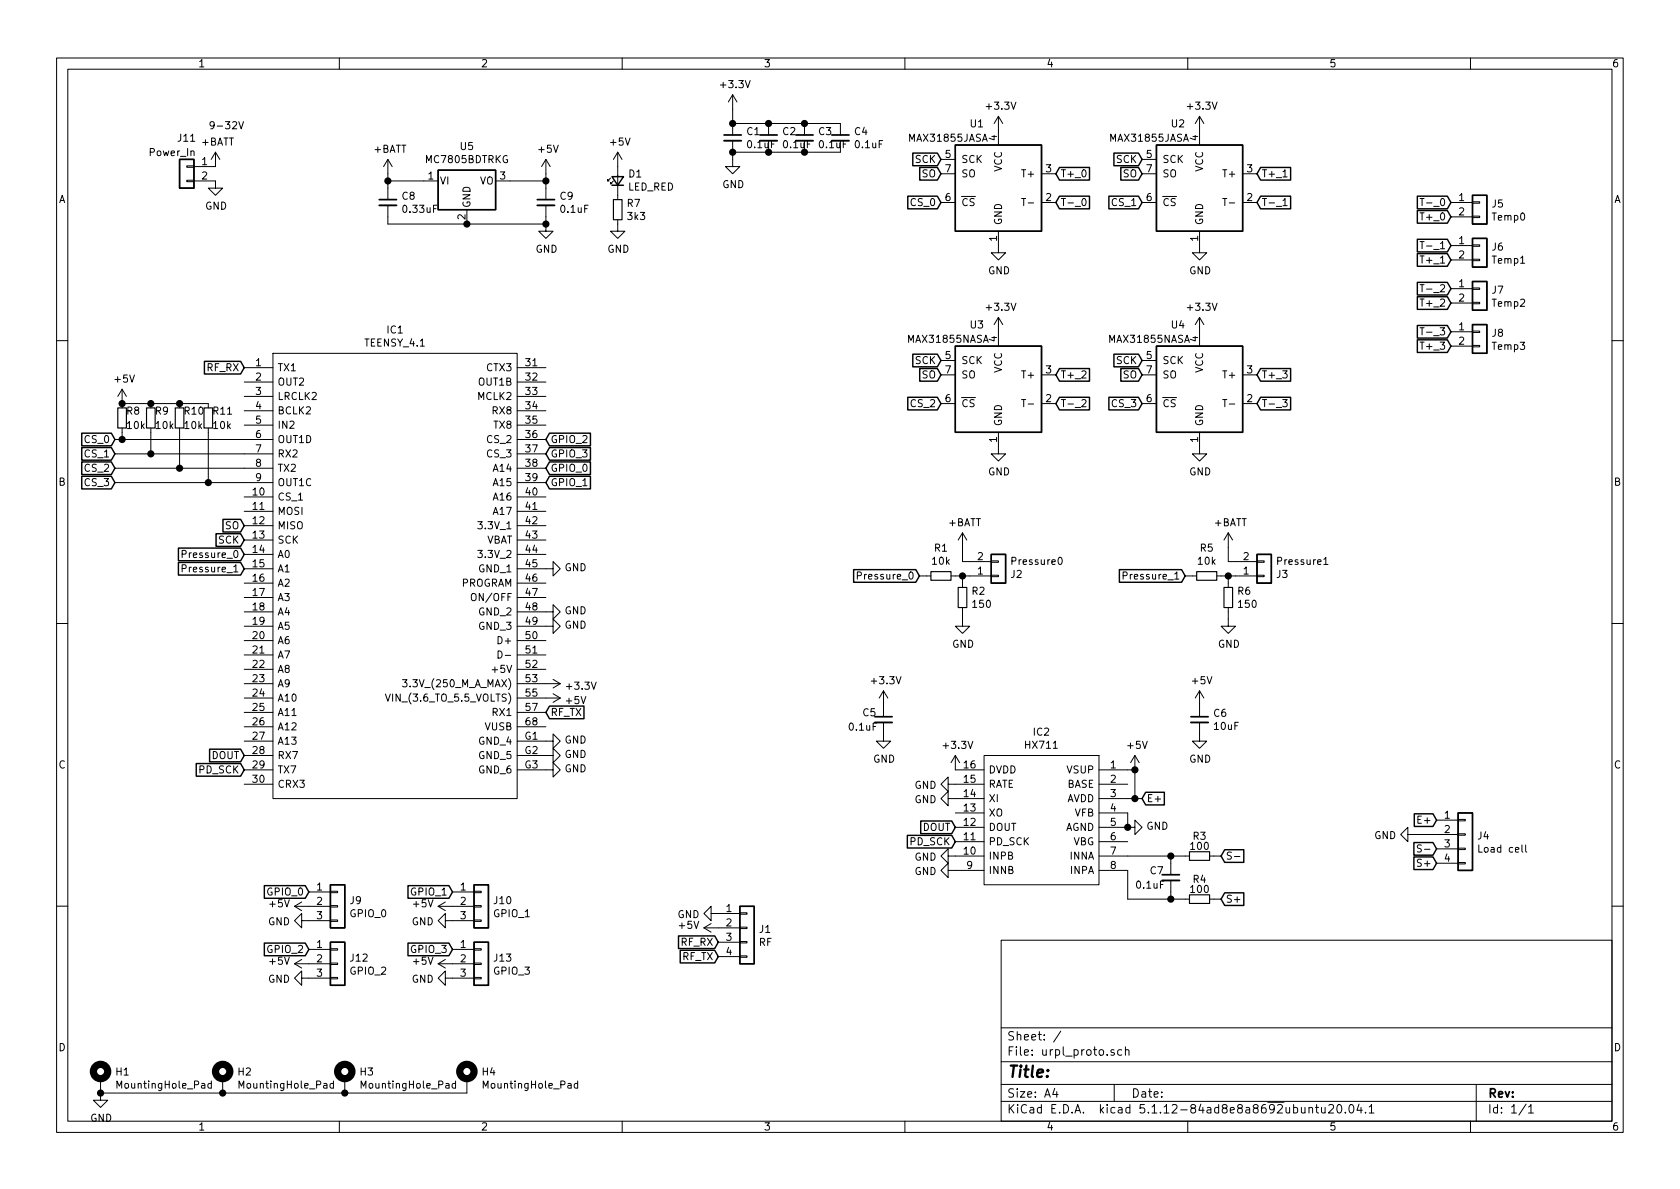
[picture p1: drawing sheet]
EESchema Schematic File Version 4
EELAYER 30 0
EELAYER END
$Descr A4 11693 8268
encoding utf-8
Sheet 1 1
Title ""
Date ""
Rev ""
Comp ""
Comment1 ""
Comment2 ""
Comment3 ""
Comment4 ""
$EndDescr
$Comp
L Sensor_Temperature:MAX31855JASA U1
U 1 1
P 6950 1300
F 0 "U1" H 7100 1750 50  0000 C CNN
F 1 "MAX31855JASA" H 7300 1650 50  0000 C CNN
F 2 "Package_SO:SOIC-8_3.9x4.9mm_P1.27mm" H 7950 950 50  0001 C CIN
F 3 "http://datasheets.maximintegrated.com/en/ds/MAX31855.pdf" H 6950 1300 50  0001 C CNN
	1    6950 1300
	-1   0    0    -1  
$EndComp
$Comp
L TEENSY_4.1:TEENSY_4.1 IC1
U 1 1
P 1700 2550
F 0 "IC1" H 2750 2815 50  0000 C CNN
F 1 "TEENSY_4.1" H 2750 2724 50  0000 C CNN
F 2 "teensy4_1:TEENSY41" H 3650 2650 50  0001 L CNN
F 3 "https://www.pjrc.com/store/teensy41.html" H 3650 2550 50  0001 L CNN
F 4 "Teensy 4.1 Development Board" H 3650 2450 50  0001 L CNN "Description"
F 5 "4.07" H 3650 2350 50  0001 L CNN "Height"
F 6 "PJRC" H 3650 2250 50  0001 L CNN "Manufacturer_Name"
F 7 "TEENSY 4.1" H 3650 2150 50  0001 L CNN "Manufacturer_Part_Number"
F 8 "" H 3650 2050 50  0001 L CNN "Mouser Part Number"
F 9 "" H 3650 1950 50  0001 L CNN "Mouser Price/Stock"
F 10 "" H 3650 1850 50  0001 L CNN "Arrow Part Number"
F 11 "" H 3650 1750 50  0001 L CNN "Arrow Price/Stock"
	1    1700 2550
	1    0    0    -1  
$EndComp
$Comp
L HX711:HX711 IC2
U 1 1
P 7850 5350
F 0 "IC2" H 8450 5615 50  0000 C CNN
F 1 "HX711" H 8450 5524 50  0000 C CNN
F 2 "Package_SO:SOP-16_3.9x9.9mm_P1.27mm" H 8900 5450 50  0001 L CNN
F 3 "https://cdn.sparkfun.com/datasheets/Sensors/ForceFlex/hx711_english.pdf" H 8900 5350 50  0001 L CNN
F 4 "24-Bit Analog-to-Digital Converter (ADC) for Weigh Scale" H 8900 5250 50  0001 L CNN "Description"
F 5 "1.6" H 8900 5150 50  0001 L CNN "Height"
F 6 "AVIA Semiconductor" H 8900 5050 50  0001 L CNN "Manufacturer_Name"
F 7 "HX711" H 8900 4950 50  0001 L CNN "Manufacturer_Part_Number"
F 8 "" H 8900 4850 50  0001 L CNN "Mouser Part Number"
F 9 "" H 8900 4750 50  0001 L CNN "Mouser Price/Stock"
F 10 "" H 8900 4650 50  0001 L CNN "Arrow Part Number"
F 11 "" H 8900 4550 50  0001 L CNN "Arrow Price/Stock"
	1    7850 5350
	-1   0    0    -1  
$EndComp
$Comp
L Sensor_Temperature:MAX31855NASA U3
U 1 1
P 6950 2700
F 0 "U3" H 7100 3150 50  0000 C CNN
F 1 "MAX31855NASA" H 7300 3050 50  0000 C CNN
F 2 "Package_SO:SOIC-8_3.9x4.9mm_P1.27mm" H 7950 2350 50  0001 C CIN
F 3 "http://datasheets.maximintegrated.com/en/ds/MAX31855.pdf" H 6950 2700 50  0001 C CNN
	1    6950 2700
	-1   0    0    -1  
$EndComp
$Comp
L Connector_Generic:Conn_01x04 J1
U 1 1
P 5200 6450
F 0 "J1" H 5280 6442 50  0000 L CNN
F 1 "RF" H 5280 6351 50  0000 L CNN
F 2 "Connector_PinHeader_2.54mm:PinHeader_1x04_P2.54mm_Vertical" H 5200 6450 50  0001 C CNN
F 3 "~" H 5200 6450 50  0001 C CNN
	1    5200 6450
	1    0    0    -1  
$EndComp
$Comp
L Connector_Generic:Conn_01x02 J5
U 1 1
P 10300 1400
F 0 "J5" H 10380 1392 50  0000 L CNN
F 1 "Temp0" H 10380 1301 50  0000 L CNN
F 2 "Connector_Phoenix_MC:PhoenixContact_MC_1,5_2-G-3.5_1x02_P3.50mm_Horizontal" H 10300 1400 50  0001 C CNN
F 3 "~" H 10300 1400 50  0001 C CNN
	1    10300 1400
	1    0    0    -1  
$EndComp
$Comp
L Connector_Generic:Conn_01x02 J6
U 1 1
P 10300 1700
F 0 "J6" H 10380 1692 50  0000 L CNN
F 1 "Temp1" H 10380 1601 50  0000 L CNN
F 2 "Connector_Phoenix_MC:PhoenixContact_MC_1,5_2-G-3.5_1x02_P3.50mm_Horizontal" H 10300 1700 50  0001 C CNN
F 3 "~" H 10300 1700 50  0001 C CNN
	1    10300 1700
	1    0    0    -1  
$EndComp
$Comp
L Connector_Generic:Conn_01x02 J7
U 1 1
P 10300 2000
F 0 "J7" H 10380 1992 50  0000 L CNN
F 1 "Temp2" H 10380 1901 50  0000 L CNN
F 2 "Connector_Phoenix_MC:PhoenixContact_MC_1,5_2-G-3.5_1x02_P3.50mm_Horizontal" H 10300 2000 50  0001 C CNN
F 3 "~" H 10300 2000 50  0001 C CNN
	1    10300 2000
	1    0    0    -1  
$EndComp
$Comp
L Connector_Generic:Conn_01x02 J8
U 1 1
P 10300 2300
F 0 "J8" H 10380 2292 50  0000 L CNN
F 1 "Temp3" H 10380 2201 50  0000 L CNN
F 2 "Connector_Phoenix_MC:PhoenixContact_MC_1,5_2-G-3.5_1x02_P3.50mm_Horizontal" H 10300 2300 50  0001 C CNN
F 3 "~" H 10300 2300 50  0001 C CNN
	1    10300 2300
	1    0    0    -1  
$EndComp
$Comp
L Connector_Generic:Conn_01x04 J4
U 1 1
P 10200 5800
F 0 "J4" H 10280 5792 50  0000 L CNN
F 1 "Load cell" H 10280 5701 50  0000 L CNN
F 2 "Connector_Phoenix_MC:PhoenixContact_MC_1,5_4-G-3.5_1x04_P3.50mm_Horizontal" H 10200 5800 50  0001 C CNN
F 3 "~" H 10200 5800 50  0001 C CNN
	1    10200 5800
	1    0    0    -1  
$EndComp
$Comp
L Connector_Generic:Conn_01x02 J2
U 1 1
P 6950 4000
F 0 "J2" H 7030 3992 50  0000 L CNN
F 1 "Pressure0" H 7030 3901 50  0000 L CNN
F 2 "Connector_Phoenix_MC:PhoenixContact_MC_1,5_2-G-3.5_1x02_P3.50mm_Horizontal" H 6950 4000 50  0001 C CNN
F 3 "~" H 6950 4000 50  0001 C CNN
	1    6950 4000
	1    0    0    1   
$EndComp
$Comp
L Connector_Generic:Conn_01x02 J3
U 1 1
P 8800 4000
F 0 "J3" H 8880 3992 50  0000 L CNN
F 1 "Pressure1" H 8880 3901 50  0000 L CNN
F 2 "Connector_Phoenix_MC:PhoenixContact_MC_1,5_2-G-3.5_1x02_P3.50mm_Horizontal" H 8800 4000 50  0001 C CNN
F 3 "~" H 8800 4000 50  0001 C CNN
	1    8800 4000
	1    0    0    1   
$EndComp
Text GLabel 7350 1200 2    50   Input ~ 0
T+_0
Text GLabel 7350 1400 2    50   Input ~ 0
T-_0
Text GLabel 10100 1500 0    50   Input ~ 0
T+_0
Text GLabel 10100 1400 0    50   Input ~ 0
T-_0
$Comp
L power:GND #PWR0101
U 1 1
P 6950 1700
F 0 "#PWR0101" H 6950 1450 50  0001 C CNN
F 1 "GND" H 6955 1527 50  0000 C CNN
F 2 "" H 6950 1700 50  0001 C CNN
F 3 "" H 6950 1700 50  0001 C CNN
	1    6950 1700
	1    0    0    -1  
$EndComp
$Comp
L power:+3.3V #PWR0102
U 1 1
P 6950 900
F 0 "#PWR0102" H 6950 750 50  0001 C CNN
F 1 "+3.3V" H 6965 1073 50  0000 C CNN
F 2 "" H 6950 900 50  0001 C CNN
F 3 "" H 6950 900 50  0001 C CNN
	1    6950 900 
	1    0    0    -1  
$EndComp
Text GLabel 6550 1100 0    50   Input ~ 0
SCK
Text GLabel 6550 1200 0    50   Input ~ 0
SO
Text GLabel 1700 3750 0    50   Input ~ 0
SCK
Text GLabel 1700 3650 0    50   Input ~ 0
SO
Text GLabel 6550 1400 0    50   Input ~ 0
CS_0
$Comp
L Sensor_Temperature:MAX31855JASA U2
U 1 1
P 8350 1300
F 0 "U2" H 8500 1750 50  0000 C CNN
F 1 "MAX31855JASA" H 8700 1650 50  0000 C CNN
F 2 "Package_SO:SOIC-8_3.9x4.9mm_P1.27mm" H 9350 950 50  0001 C CIN
F 3 "http://datasheets.maximintegrated.com/en/ds/MAX31855.pdf" H 8350 1300 50  0001 C CNN
	1    8350 1300
	-1   0    0    -1  
$EndComp
Text GLabel 8750 1200 2    50   Input ~ 0
T+_1
Text GLabel 8750 1400 2    50   Input ~ 0
T-_1
$Comp
L power:GND #PWR0103
U 1 1
P 8350 1700
F 0 "#PWR0103" H 8350 1450 50  0001 C CNN
F 1 "GND" H 8355 1527 50  0000 C CNN
F 2 "" H 8350 1700 50  0001 C CNN
F 3 "" H 8350 1700 50  0001 C CNN
	1    8350 1700
	1    0    0    -1  
$EndComp
$Comp
L power:GND #PWR0104
U 1 1
P 5100 1100
F 0 "#PWR0104" H 5100 850 50  0001 C CNN
F 1 "GND" H 5105 927 50  0000 C CNN
F 2 "" H 5100 1100 50  0001 C CNN
F 3 "" H 5100 1100 50  0001 C CNN
	1    5100 1100
	1    0    0    -1  
$EndComp
$Comp
L Device:C_Small C3
U 1 1
P 5600 950
F 0 "C3" H 5692 996 50  0000 L CNN
F 1 "0.1uF" H 5692 905 50  0000 L CNN
F 2 "Capacitor_SMD:C_0805_2012Metric" H 5600 950 50  0001 C CNN
F 3 "~" H 5600 950 50  0001 C CNN
F 4 "C49678" H 5600 950 50  0001 C CNN "LCSC"
	1    5600 950 
	1    0    0    -1  
$EndComp
$Comp
L power:+3.3V #PWR0105
U 1 1
P 8350 900
F 0 "#PWR0105" H 8350 750 50  0001 C CNN
F 1 "+3.3V" H 8365 1073 50  0000 C CNN
F 2 "" H 8350 900 50  0001 C CNN
F 3 "" H 8350 900 50  0001 C CNN
	1    8350 900 
	1    0    0    -1  
$EndComp
$Comp
L power:+3.3V #PWR0106
U 1 1
P 5100 750
F 0 "#PWR0106" H 5100 600 50  0001 C CNN
F 1 "+3.3V" H 5115 923 50  0000 C CNN
F 2 "" H 5100 750 50  0001 C CNN
F 3 "" H 5100 750 50  0001 C CNN
	1    5100 750 
	1    0    0    -1  
$EndComp
Text GLabel 7950 1100 0    50   Input ~ 0
SCK
Text GLabel 7950 1200 0    50   Input ~ 0
SO
Text GLabel 7950 1400 0    50   Input ~ 0
CS_1
Text GLabel 10100 1800 0    50   Input ~ 0
T+_1
Text GLabel 10100 1700 0    50   Input ~ 0
T-_1
Text GLabel 7350 2600 2    50   Input ~ 0
T+_2
Text GLabel 7350 2800 2    50   Input ~ 0
T-_2
$Comp
L power:GND #PWR0107
U 1 1
P 6950 3100
F 0 "#PWR0107" H 6950 2850 50  0001 C CNN
F 1 "GND" H 6955 2927 50  0000 C CNN
F 2 "" H 6950 3100 50  0001 C CNN
F 3 "" H 6950 3100 50  0001 C CNN
	1    6950 3100
	1    0    0    -1  
$EndComp
$Comp
L power:+3.3V #PWR0108
U 1 1
P 6950 2300
F 0 "#PWR0108" H 6950 2150 50  0001 C CNN
F 1 "+3.3V" H 6965 2473 50  0000 C CNN
F 2 "" H 6950 2300 50  0001 C CNN
F 3 "" H 6950 2300 50  0001 C CNN
	1    6950 2300
	1    0    0    -1  
$EndComp
Text GLabel 6550 2500 0    50   Input ~ 0
SCK
Text GLabel 6550 2600 0    50   Input ~ 0
SO
Text GLabel 6550 2800 0    50   Input ~ 0
CS_2
Text GLabel 10100 2100 0    50   Input ~ 0
T+_2
Text GLabel 10100 2000 0    50   Input ~ 0
T-_2
$Comp
L Sensor_Temperature:MAX31855NASA U4
U 1 1
P 8350 2700
F 0 "U4" H 8500 3150 50  0000 C CNN
F 1 "MAX31855NASA" H 8700 3050 50  0000 C CNN
F 2 "Package_SO:SOIC-8_3.9x4.9mm_P1.27mm" H 9350 2350 50  0001 C CIN
F 3 "http://datasheets.maximintegrated.com/en/ds/MAX31855.pdf" H 8350 2700 50  0001 C CNN
	1    8350 2700
	-1   0    0    -1  
$EndComp
Text GLabel 8750 2600 2    50   Input ~ 0
T+_3
Text GLabel 8750 2800 2    50   Input ~ 0
T-_3
$Comp
L power:GND #PWR0109
U 1 1
P 8350 3100
F 0 "#PWR0109" H 8350 2850 50  0001 C CNN
F 1 "GND" H 8355 2927 50  0000 C CNN
F 2 "" H 8350 3100 50  0001 C CNN
F 3 "" H 8350 3100 50  0001 C CNN
	1    8350 3100
	1    0    0    -1  
$EndComp
$Comp
L power:+3.3V #PWR0110
U 1 1
P 8350 2300
F 0 "#PWR0110" H 8350 2150 50  0001 C CNN
F 1 "+3.3V" H 8365 2473 50  0000 C CNN
F 2 "" H 8350 2300 50  0001 C CNN
F 3 "" H 8350 2300 50  0001 C CNN
	1    8350 2300
	1    0    0    -1  
$EndComp
Text GLabel 7950 2500 0    50   Input ~ 0
SCK
Text GLabel 7950 2600 0    50   Input ~ 0
SO
Text GLabel 7950 2800 0    50   Input ~ 0
CS_3
$Comp
L Device:C_Small C2
U 1 1
P 5350 950
F 0 "C2" H 5442 996 50  0000 L CNN
F 1 "0.1uF" H 5442 905 50  0000 L CNN
F 2 "Capacitor_SMD:C_0805_2012Metric" H 5350 950 50  0001 C CNN
F 3 "~" H 5350 950 50  0001 C CNN
F 4 "C49678" H 5350 950 50  0001 C CNN "LCSC"
	1    5350 950 
	1    0    0    -1  
$EndComp
$Comp
L Device:C_Small C4
U 1 1
P 5850 950
F 0 "C4" H 5942 996 50  0000 L CNN
F 1 "0.1uF" H 5942 905 50  0000 L CNN
F 2 "Capacitor_SMD:C_0805_2012Metric" H 5850 950 50  0001 C CNN
F 3 "~" H 5850 950 50  0001 C CNN
F 4 "C49678" H 5850 950 50  0001 C CNN "LCSC"
	1    5850 950 
	1    0    0    -1  
$EndComp
$Comp
L Device:C_Small C1
U 1 1
P 5100 950
F 0 "C1" H 5192 996 50  0000 L CNN
F 1 "0.1uF" H 5192 905 50  0000 L CNN
F 2 "Capacitor_SMD:C_0805_2012Metric" H 5100 950 50  0001 C CNN
F 3 "~" H 5100 950 50  0001 C CNN
F 4 "C49678" H 5100 950 50  0001 C CNN "LCSC"
	1    5100 950 
	1    0    0    -1  
$EndComp
Wire Wire Line
	5100 850  5350 850 
Wire Wire Line
	5350 850  5600 850 
Connection ~ 5350 850 
Wire Wire Line
	5600 850  5850 850 
Connection ~ 5600 850 
Wire Wire Line
	5850 1050 5600 1050
Wire Wire Line
	5600 1050 5350 1050
Connection ~ 5600 1050
Wire Wire Line
	5350 1050 5100 1050
Connection ~ 5350 1050
Wire Wire Line
	5100 1100 5100 1050
Connection ~ 5100 1050
Wire Wire Line
	5100 850  5100 750 
Connection ~ 5100 850 
Text GLabel 10100 2400 0    50   Input ~ 0
T+_3
Text GLabel 10100 2300 0    50   Input ~ 0
T-_3
Text GLabel 10000 5700 0    50   Input ~ 0
E+
Text GLabel 10000 5900 0    50   Input ~ 0
S-
Text GLabel 10000 6000 0    50   Input ~ 0
S+
$Comp
L power:GND #PWR0111
U 1 1
P 9850 5800
F 0 "#PWR0111" H 9850 5550 50  0001 C CNN
F 1 "GND" V 9855 5672 50  0000 R CNN
F 2 "" H 9850 5800 50  0001 C CNN
F 3 "" H 9850 5800 50  0001 C CNN
	1    9850 5800
	0    1    1    0   
$EndComp
Wire Wire Line
	9850 5800 10000 5800
$Comp
L Device:R_Small R3
U 1 1
P 8350 5950
F 0 "R3" V 8210 5950 50  0000 C CNN
F 1 "100" V 8280 5950 50  0000 C CNN
F 2 "Resistor_SMD:R_0805_2012Metric" H 8350 5950 50  0001 C CNN
F 3 "~" H 8350 5950 50  0001 C CNN
F 4 "C17408" H 8350 5950 50  0001 C CNN "LCSC"
	1    8350 5950
	0    1    1    0   
$EndComp
$Comp
L Device:C_Small C7
U 1 1
P 8150 6100
F 0 "C7" H 8000 6150 50  0000 L CNN
F 1 "0.1uF" H 7900 6050 50  0000 L CNN
F 2 "Capacitor_SMD:C_0805_2012Metric" H 8150 6100 50  0001 C CNN
F 3 "~" H 8150 6100 50  0001 C CNN
F 4 "C49678" H 8150 6100 50  0001 C CNN "LCSC"
	1    8150 6100
	1    0    0    -1  
$EndComp
$Comp
L Device:R_Small R4
U 1 1
P 8350 6250
F 0 "R4" V 8210 6250 50  0000 C CNN
F 1 "100" V 8280 6250 50  0000 C CNN
F 2 "Resistor_SMD:R_0805_2012Metric" H 8350 6250 50  0001 C CNN
F 3 "~" H 8350 6250 50  0001 C CNN
F 4 "C17408" H 8350 6250 50  0001 C CNN "LCSC"
	1    8350 6250
	0    1    1    0   
$EndComp
Wire Wire Line
	8250 6250 8150 6250
Wire Wire Line
	8150 6250 8150 6200
Wire Wire Line
	8250 5950 8150 5950
Wire Wire Line
	8150 5950 8150 6000
Wire Wire Line
	8150 5950 7850 5950
Connection ~ 8150 5950
Wire Wire Line
	8150 6250 7850 6250
Wire Wire Line
	7850 6250 7850 6050
Connection ~ 8150 6250
Text GLabel 8500 5950 2    50   Input ~ 0
S-
Text GLabel 8500 6250 2    50   Input ~ 0
S+
Wire Wire Line
	8500 6250 8450 6250
Wire Wire Line
	8500 5950 8450 5950
Text GLabel 6650 5750 0    50   Input ~ 0
DOUT
Text GLabel 6650 5850 0    50   Input ~ 0
PD_SCK
Wire Wire Line
	7850 5350 7900 5350
Wire Wire Line
	7850 5550 7900 5550
Wire Wire Line
	7900 5550 7900 5350
$Comp
L power:GND #PWR0113
U 1 1
P 7850 5750
F 0 "#PWR0113" H 7850 5500 50  0001 C CNN
F 1 "GND" V 7855 5622 50  0000 R CNN
F 2 "" H 7850 5750 50  0001 C CNN
F 3 "" H 7850 5750 50  0001 C CNN
	1    7850 5750
	0    -1   -1   0   
$EndComp
Wire Wire Line
	7850 5650 7850 5750
Connection ~ 7850 5750
Text GLabel 7950 5550 2    50   Input ~ 0
E+
Wire Wire Line
	7950 5550 7900 5550
Connection ~ 7900 5550
$Comp
L power:GND #PWR0114
U 1 1
P 6650 5450
F 0 "#PWR0114" H 6650 5200 50  0001 C CNN
F 1 "GND" V 6655 5322 50  0000 R CNN
F 2 "" H 6650 5450 50  0001 C CNN
F 3 "" H 6650 5450 50  0001 C CNN
	1    6650 5450
	0    1    1    0   
$EndComp
$Comp
L power:GND #PWR0115
U 1 1
P 6650 5550
F 0 "#PWR0115" H 6650 5300 50  0001 C CNN
F 1 "GND" V 6655 5422 50  0000 R CNN
F 2 "" H 6650 5550 50  0001 C CNN
F 3 "" H 6650 5550 50  0001 C CNN
	1    6650 5550
	0    1    1    0   
$EndComp
$Comp
L power:GND #PWR0116
U 1 1
P 6650 5950
F 0 "#PWR0116" H 6650 5700 50  0001 C CNN
F 1 "GND" V 6655 5822 50  0000 R CNN
F 2 "" H 6650 5950 50  0001 C CNN
F 3 "" H 6650 5950 50  0001 C CNN
	1    6650 5950
	0    1    1    0   
$EndComp
$Comp
L power:GND #PWR0117
U 1 1
P 6650 6050
F 0 "#PWR0117" H 6650 5800 50  0001 C CNN
F 1 "GND" V 6655 5922 50  0000 R CNN
F 2 "" H 6650 6050 50  0001 C CNN
F 3 "" H 6650 6050 50  0001 C CNN
	1    6650 6050
	0    1    1    0   
$EndComp
$Comp
L power:+3.3V #PWR0118
U 1 1
P 6650 5350
F 0 "#PWR0118" H 6650 5200 50  0001 C CNN
F 1 "+3.3V" H 6665 5523 50  0000 C CNN
F 2 "" H 6650 5350 50  0001 C CNN
F 3 "" H 6650 5350 50  0001 C CNN
	1    6650 5350
	1    0    0    -1  
$EndComp
Wire Wire Line
	6700 3800 6700 3900
Wire Wire Line
	6700 3900 6750 3900
$Comp
L Device:R_Small R2
U 1 1
P 6700 4150
F 0 "R2" H 6759 4196 50  0000 L CNN
F 1 "150" H 6759 4105 50  0000 L CNN
F 2 "Resistor_SMD:R_0805_2012Metric" H 6700 4150 50  0001 C CNN
F 3 "~" H 6700 4150 50  0001 C CNN
F 4 "C17471" H 6700 4150 50  0001 C CNN "LCSC"
	1    6700 4150
	1    0    0    -1  
$EndComp
Wire Wire Line
	6750 4000 6700 4000
Wire Wire Line
	6700 4000 6700 4050
$Comp
L power:GND #PWR0120
U 1 1
P 6700 4300
F 0 "#PWR0120" H 6700 4050 50  0001 C CNN
F 1 "GND" H 6705 4127 50  0000 C CNN
F 2 "" H 6700 4300 50  0001 C CNN
F 3 "" H 6700 4300 50  0001 C CNN
	1    6700 4300
	1    0    0    -1  
$EndComp
Wire Wire Line
	6700 4250 6700 4300
Text GLabel 6400 4000 0    50   Input ~ 0
Pressure_0
Wire Wire Line
	6650 4000 6700 4000
Connection ~ 6700 4000
$Comp
L Device:R_Small R1
U 1 1
P 6550 4000
F 0 "R1" V 6354 4000 50  0000 C CNN
F 1 "10k" V 6445 4000 50  0000 C CNN
F 2 "Resistor_SMD:R_0805_2012Metric" H 6550 4000 50  0001 C CNN
F 3 "~" H 6550 4000 50  0001 C CNN
F 4 "C17414" H 6550 4000 50  0001 C CNN "LCSC"
	1    6550 4000
	0    1    1    0   
$EndComp
Wire Wire Line
	6400 4000 6450 4000
Wire Wire Line
	8550 3800 8550 3900
Wire Wire Line
	8550 3900 8600 3900
$Comp
L Device:R_Small R6
U 1 1
P 8550 4150
F 0 "R6" H 8609 4196 50  0000 L CNN
F 1 "150" H 8609 4105 50  0000 L CNN
F 2 "Resistor_SMD:R_0805_2012Metric" H 8550 4150 50  0001 C CNN
F 3 "~" H 8550 4150 50  0001 C CNN
F 4 "C17471" H 8550 4150 50  0001 C CNN "LCSC"
	1    8550 4150
	1    0    0    -1  
$EndComp
Wire Wire Line
	8600 4000 8550 4000
Wire Wire Line
	8550 4000 8550 4050
$Comp
L power:GND #PWR0122
U 1 1
P 8550 4300
F 0 "#PWR0122" H 8550 4050 50  0001 C CNN
F 1 "GND" H 8555 4127 50  0000 C CNN
F 2 "" H 8550 4300 50  0001 C CNN
F 3 "" H 8550 4300 50  0001 C CNN
	1    8550 4300
	1    0    0    -1  
$EndComp
Wire Wire Line
	8550 4250 8550 4300
Text GLabel 8250 4000 0    50   Input ~ 0
Pressure_1
Wire Wire Line
	8500 4000 8550 4000
Connection ~ 8550 4000
$Comp
L Device:R_Small R5
U 1 1
P 8400 4000
F 0 "R5" V 8204 4000 50  0000 C CNN
F 1 "10k" V 8295 4000 50  0000 C CNN
F 2 "Resistor_SMD:R_0805_2012Metric" H 8400 4000 50  0001 C CNN
F 3 "~" H 8400 4000 50  0001 C CNN
F 4 "C17414" H 8400 4000 50  0001 C CNN "LCSC"
	1    8400 4000
	0    1    1    0   
$EndComp
Wire Wire Line
	8250 4000 8300 4000
Text GLabel 1700 3850 0    50   Input ~ 0
Pressure_0
Text GLabel 1700 3950 0    50   Input ~ 0
Pressure_1
$Comp
L power:+5V #PWR0123
U 1 1
P 3800 4850
F 0 "#PWR0123" H 3800 4700 50  0001 C CNN
F 1 "+5V" V 3815 4978 50  0000 L CNN
F 2 "" H 3800 4850 50  0001 C CNN
F 3 "" H 3800 4850 50  0001 C CNN
	1    3800 4850
	0    1    1    0   
$EndComp
$Comp
L power:GND #PWR0124
U 1 1
P 3800 5150
F 0 "#PWR0124" H 3800 4900 50  0001 C CNN
F 1 "GND" V 3805 5022 50  0000 R CNN
F 2 "" H 3800 5150 50  0001 C CNN
F 3 "" H 3800 5150 50  0001 C CNN
	1    3800 5150
	0    -1   -1   0   
$EndComp
$Comp
L power:GND #PWR0125
U 1 1
P 3800 5250
F 0 "#PWR0125" H 3800 5000 50  0001 C CNN
F 1 "GND" V 3805 5122 50  0000 R CNN
F 2 "" H 3800 5250 50  0001 C CNN
F 3 "" H 3800 5250 50  0001 C CNN
	1    3800 5250
	0    -1   -1   0   
$EndComp
$Comp
L power:GND #PWR0126
U 1 1
P 3800 5350
F 0 "#PWR0126" H 3800 5100 50  0001 C CNN
F 1 "GND" V 3805 5222 50  0000 R CNN
F 2 "" H 3800 5350 50  0001 C CNN
F 3 "" H 3800 5350 50  0001 C CNN
	1    3800 5350
	0    -1   -1   0   
$EndComp
$Comp
L power:GND #PWR0127
U 1 1
P 3800 4250
F 0 "#PWR0127" H 3800 4000 50  0001 C CNN
F 1 "GND" V 3805 4122 50  0000 R CNN
F 2 "" H 3800 4250 50  0001 C CNN
F 3 "" H 3800 4250 50  0001 C CNN
	1    3800 4250
	0    -1   -1   0   
$EndComp
$Comp
L power:GND #PWR0128
U 1 1
P 3800 4350
F 0 "#PWR0128" H 3800 4100 50  0001 C CNN
F 1 "GND" V 3805 4222 50  0000 R CNN
F 2 "" H 3800 4350 50  0001 C CNN
F 3 "" H 3800 4350 50  0001 C CNN
	1    3800 4350
	0    -1   -1   0   
$EndComp
$Comp
L power:GND #PWR0129
U 1 1
P 3800 3950
F 0 "#PWR0129" H 3800 3700 50  0001 C CNN
F 1 "GND" V 3805 3822 50  0000 R CNN
F 2 "" H 3800 3950 50  0001 C CNN
F 3 "" H 3800 3950 50  0001 C CNN
	1    3800 3950
	0    -1   -1   0   
$EndComp
$Comp
L Device:C_Small C5
U 1 1
P 6150 5000
F 0 "C5" H 6300 5050 50  0000 R CNN
F 1 "0.1uF" H 6400 4950 50  0000 R CNN
F 2 "Capacitor_SMD:C_0805_2012Metric" H 6150 5000 50  0001 C CNN
F 3 "~" H 6150 5000 50  0001 C CNN
F 4 "C49678" H 6150 5000 50  0001 C CNN "LCSC"
	1    6150 5000
	-1   0    0    -1  
$EndComp
Text GLabel 1700 5250 0    50   Input ~ 0
DOUT
Text GLabel 1700 5350 0    50   Input ~ 0
PD_SCK
$Comp
L power:GND #PWR0130
U 1 1
P 5000 6350
F 0 "#PWR0130" H 5000 6100 50  0001 C CNN
F 1 "GND" V 5005 6222 50  0000 R CNN
F 2 "" H 5000 6350 50  0001 C CNN
F 3 "" H 5000 6350 50  0001 C CNN
	1    5000 6350
	0    1    1    0   
$EndComp
$Comp
L power:+5V #PWR0131
U 1 1
P 5000 6450
F 0 "#PWR0131" H 5000 6300 50  0001 C CNN
F 1 "+5V" V 5015 6578 50  0000 L CNN
F 2 "" H 5000 6450 50  0001 C CNN
F 3 "" H 5000 6450 50  0001 C CNN
	1    5000 6450
	0    -1   -1   0   
$EndComp
Text GLabel 5000 6550 0    50   Input ~ 0
RF_RX
Text GLabel 5000 6650 0    50   Input ~ 0
RF_TX
Text GLabel 1700 2550 0    50   Input ~ 0
RF_RX
Text GLabel 3800 4950 2    50   Input ~ 0
RF_TX
$Comp
L Connector_Generic:Conn_01x03 J9
U 1 1
P 2350 6300
F 0 "J9" H 2430 6342 50  0000 L CNN
F 1 "GPIO_0" H 2430 6251 50  0000 L CNN
F 2 "Connector_PinHeader_2.54mm:PinHeader_1x03_P2.54mm_Vertical" H 2350 6300 50  0001 C CNN
F 3 "~" H 2350 6300 50  0001 C CNN
	1    2350 6300
	1    0    0    -1  
$EndComp
$Comp
L Connector_Generic:Conn_01x03 J10
U 1 1
P 3350 6300
F 0 "J10" H 3430 6342 50  0000 L CNN
F 1 "GPIO_1" H 3430 6251 50  0000 L CNN
F 2 "Connector_PinHeader_2.54mm:PinHeader_1x03_P2.54mm_Vertical" H 3350 6300 50  0001 C CNN
F 3 "~" H 3350 6300 50  0001 C CNN
	1    3350 6300
	1    0    0    -1  
$EndComp
$Comp
L power:GND #PWR0132
U 1 1
P 2150 6400
F 0 "#PWR0132" H 2150 6150 50  0001 C CNN
F 1 "GND" V 2155 6272 50  0000 R CNN
F 2 "" H 2150 6400 50  0001 C CNN
F 3 "" H 2150 6400 50  0001 C CNN
	1    2150 6400
	0    1    1    0   
$EndComp
$Comp
L power:+5V #PWR0133
U 1 1
P 2150 6300
F 0 "#PWR0133" H 2150 6150 50  0001 C CNN
F 1 "+5V" V 2165 6428 50  0000 L CNN
F 2 "" H 2150 6300 50  0001 C CNN
F 3 "" H 2150 6300 50  0001 C CNN
	1    2150 6300
	0    -1   -1   0   
$EndComp
Text GLabel 2150 6200 0    50   Input ~ 0
GPIO_0
$Comp
L power:GND #PWR0134
U 1 1
P 3150 6400
F 0 "#PWR0134" H 3150 6150 50  0001 C CNN
F 1 "GND" V 3155 6272 50  0000 R CNN
F 2 "" H 3150 6400 50  0001 C CNN
F 3 "" H 3150 6400 50  0001 C CNN
	1    3150 6400
	0    1    1    0   
$EndComp
$Comp
L power:+5V #PWR0135
U 1 1
P 3150 6300
F 0 "#PWR0135" H 3150 6150 50  0001 C CNN
F 1 "+5V" V 3165 6428 50  0000 L CNN
F 2 "" H 3150 6300 50  0001 C CNN
F 3 "" H 3150 6300 50  0001 C CNN
	1    3150 6300
	0    -1   -1   0   
$EndComp
Text GLabel 3150 6200 0    50   Input ~ 0
GPIO_1
Text GLabel 3800 3250 2    50   Input ~ 0
GPIO_0
Text GLabel 3800 3350 2    50   Input ~ 0
GPIO_1
$Comp
L power:+3.3V #PWR0119
U 1 1
P 3800 4750
F 0 "#PWR0119" H 3800 4600 50  0001 C CNN
F 1 "+3.3V" V 3815 4878 50  0000 L CNN
F 2 "" H 3800 4750 50  0001 C CNN
F 3 "" H 3800 4750 50  0001 C CNN
	1    3800 4750
	0    1    1    0   
$EndComp
$Comp
L Connector_Generic:Conn_01x02 J11
U 1 1
P 1300 1150
F 0 "J11" H 1300 1350 50  0000 C CNN
F 1 "Power_In" H 1400 1250 50  0000 C CNN
F 2 "Connector_Phoenix_MSTB:PhoenixContact_MSTBA_2,5_2-G_1x02_P5.00mm_Horizontal" H 1300 1150 50  0001 C CNN
F 3 "~" H 1300 1150 50  0001 C CNN
	1    1300 1150
	-1   0    0    -1  
$EndComp
$Comp
L power:GND #PWR0121
U 1 1
P 3800 1550
F 0 "#PWR0121" H 3800 1300 50  0001 C CNN
F 1 "GND" H 3805 1377 50  0000 C CNN
F 2 "" H 3800 1550 50  0001 C CNN
F 3 "" H 3800 1550 50  0001 C CNN
	1    3800 1550
	1    0    0    -1  
$EndComp
$Comp
L power:+BATT #PWR0136
U 1 1
P 1500 1150
F 0 "#PWR0136" H 1500 1000 50  0001 C CNN
F 1 "+BATT" H 1515 1323 50  0000 C CNN
F 2 "" H 1500 1150 50  0001 C CNN
F 3 "" H 1500 1150 50  0001 C CNN
	1    1500 1150
	1    0    0    -1  
$EndComp
$Comp
L power:+BATT #PWR0138
U 1 1
P 6700 3800
F 0 "#PWR0138" H 6700 3650 50  0001 C CNN
F 1 "+BATT" H 6715 3973 50  0000 C CNN
F 2 "" H 6700 3800 50  0001 C CNN
F 3 "" H 6700 3800 50  0001 C CNN
	1    6700 3800
	1    0    0    -1  
$EndComp
$Comp
L power:+BATT #PWR0139
U 1 1
P 8550 3800
F 0 "#PWR0139" H 8550 3650 50  0001 C CNN
F 1 "+BATT" H 8565 3973 50  0000 C CNN
F 2 "" H 8550 3800 50  0001 C CNN
F 3 "" H 8550 3800 50  0001 C CNN
	1    8550 3800
	1    0    0    -1  
$EndComp
Text Notes 1450 900  0    50   ~ 0
9-32V
$Comp
L Regulator_Linear:LM7805_TO220 U5
U 1 1
P 3250 1250
F 0 "U5" H 3250 1492 50  0000 C CNN
F 1 "MC7805BDTRKG" H 3250 1401 50  0000 C CNN
F 2 "Package_TO_SOT_SMD:TO-252-2" H 3250 1475 50  0001 C CIN
F 3 "https://datasheet.lcsc.com/lcsc/1811100911_ON-Semiconductor-MC7805BDTRKG_C110908.pdf" H 3250 1200 50  0001 C CNN
F 4 "C110908" H 3250 1250 50  0001 C CNN "LCSC"
	1    3250 1250
	1    0    0    -1  
$EndComp
$Comp
L power:+BATT #PWR0140
U 1 1
P 2700 1200
F 0 "#PWR0140" H 2700 1050 50  0001 C CNN
F 1 "+BATT" H 2715 1373 50  0000 C CNN
F 2 "" H 2700 1200 50  0001 C CNN
F 3 "" H 2700 1200 50  0001 C CNN
	1    2700 1200
	1    0    0    -1  
$EndComp
$Comp
L power:+5V #PWR0141
U 1 1
P 3800 1200
F 0 "#PWR0141" H 3800 1050 50  0001 C CNN
F 1 "+5V" H 3815 1373 50  0000 C CNN
F 2 "" H 3800 1200 50  0001 C CNN
F 3 "" H 3800 1200 50  0001 C CNN
	1    3800 1200
	1    0    0    -1  
$EndComp
Wire Wire Line
	3250 1550 2700 1550
Wire Wire Line
	3250 1550 3800 1550
Connection ~ 3250 1550
Wire Wire Line
	3550 1250 3800 1250
Wire Wire Line
	3800 1250 3800 1200
Wire Wire Line
	2950 1250 2700 1250
Wire Wire Line
	2700 1250 2700 1200
Wire Wire Line
	3800 1500 3800 1550
Connection ~ 3800 1550
Wire Wire Line
	3800 1300 3800 1250
Connection ~ 3800 1250
Wire Wire Line
	2700 1300 2700 1250
Connection ~ 2700 1250
Wire Wire Line
	2700 1500 2700 1550
$Comp
L Device:C_Small C8
U 1 1
P 2700 1400
F 0 "C8" H 2792 1446 50  0000 L CNN
F 1 "0.33uF" H 2792 1355 50  0000 L CNN
F 2 "Capacitor_SMD:C_1206_3216Metric" H 2700 1400 50  0001 C CNN
F 3 "~" H 2700 1400 50  0001 C CNN
F 4 "C1740" H 2700 1400 50  0001 C CNN "LCSC"
	1    2700 1400
	1    0    0    -1  
$EndComp
$Comp
L Device:C_Small C9
U 1 1
P 3800 1400
F 0 "C9" H 3892 1446 50  0000 L CNN
F 1 "0.1uF" H 3892 1355 50  0000 L CNN
F 2 "Capacitor_SMD:C_0805_2012Metric" H 3800 1400 50  0001 C CNN
F 3 "~" H 3800 1400 50  0001 C CNN
F 4 "C24497" H 3800 1400 50  0001 C CNN "LCSC"
	1    3800 1400
	1    0    0    -1  
$EndComp
$Comp
L Device:C_Small C6
U 1 1
P 8350 5000
F 0 "C6" H 8442 5046 50  0000 L CNN
F 1 "10uF" H 8442 4955 50  0000 L CNN
F 2 "Capacitor_SMD:C_0805_2012Metric" H 8350 5000 50  0001 C CNN
F 3 "~" H 8350 5000 50  0001 C CNN
F 4 "C15850" H 8350 5000 50  0001 C CNN "LCSC"
	1    8350 5000
	1    0    0    -1  
$EndComp
$Comp
L Device:LED_Small D1
U 1 1
P 4300 1250
F 0 "D1" V 4346 1180 50  0000 R CNN
F 1 "LED_RED" V 4255 1180 50  0000 R CNN
F 2 "LED_SMD:LED_0805_2012Metric" V 4300 1250 50  0001 C CNN
F 3 "~" V 4300 1250 50  0001 C CNN
F 4 "C84256" H 4300 1250 50  0001 C CNN "LCSC"
	1    4300 1250
	0    -1   -1   0   
$EndComp
$Comp
L Device:R_Small R7
U 1 1
P 4300 1450
F 0 "R7" H 4359 1496 50  0000 L CNN
F 1 "3k3" H 4359 1405 50  0000 L CNN
F 2 "Resistor_SMD:R_0805_2012Metric" H 4300 1450 50  0001 C CNN
F 3 "~" H 4300 1450 50  0001 C CNN
F 4 "C26010" H 4300 1450 50  0001 C CNN "LCSC"
	1    4300 1450
	1    0    0    -1  
$EndComp
$Comp
L power:GND #PWR02
U 1 1
P 4300 1550
F 0 "#PWR02" H 4300 1300 50  0001 C CNN
F 1 "GND" H 4305 1377 50  0000 C CNN
F 2 "" H 4300 1550 50  0001 C CNN
F 3 "" H 4300 1550 50  0001 C CNN
	1    4300 1550
	1    0    0    -1  
$EndComp
$Comp
L power:+5V #PWR01
U 1 1
P 4300 1150
F 0 "#PWR01" H 4300 1000 50  0001 C CNN
F 1 "+5V" H 4315 1323 50  0000 C CNN
F 2 "" H 4300 1150 50  0001 C CNN
F 3 "" H 4300 1150 50  0001 C CNN
	1    4300 1150
	1    0    0    -1  
$EndComp
$Comp
L power:GND #PWR0137
U 1 1
P 1500 1250
F 0 "#PWR0137" H 1500 1000 50  0001 C CNN
F 1 "GND" H 1505 1077 50  0000 C CNN
F 2 "" H 1500 1250 50  0001 C CNN
F 3 "" H 1500 1250 50  0001 C CNN
	1    1500 1250
	1    0    0    -1  
$EndComp
$Comp
L power:+5V #PWR0142
U 1 1
P 8350 4900
F 0 "#PWR0142" H 8350 4750 50  0001 C CNN
F 1 "+5V" H 8365 5073 50  0000 C CNN
F 2 "" H 8350 4900 50  0001 C CNN
F 3 "" H 8350 4900 50  0001 C CNN
	1    8350 4900
	1    0    0    -1  
$EndComp
$Comp
L power:+3.3V #PWR0143
U 1 1
P 6150 4900
F 0 "#PWR0143" H 6150 4750 50  0001 C CNN
F 1 "+3.3V" H 6165 5073 50  0000 C CNN
F 2 "" H 6150 4900 50  0001 C CNN
F 3 "" H 6150 4900 50  0001 C CNN
	1    6150 4900
	1    0    0    -1  
$EndComp
$Comp
L power:GND #PWR0144
U 1 1
P 6150 5100
F 0 "#PWR0144" H 6150 4850 50  0001 C CNN
F 1 "GND" H 6155 4927 50  0000 C CNN
F 2 "" H 6150 5100 50  0001 C CNN
F 3 "" H 6150 5100 50  0001 C CNN
	1    6150 5100
	1    0    0    -1  
$EndComp
$Comp
L power:GND #PWR0145
U 1 1
P 8350 5100
F 0 "#PWR0145" H 8350 4850 50  0001 C CNN
F 1 "GND" H 8355 4927 50  0000 C CNN
F 2 "" H 8350 5100 50  0001 C CNN
F 3 "" H 8350 5100 50  0001 C CNN
	1    8350 5100
	1    0    0    -1  
$EndComp
Connection ~ 7900 5350
$Comp
L power:+5V #PWR0112
U 1 1
P 7900 5350
F 0 "#PWR0112" H 7900 5200 50  0001 C CNN
F 1 "+5V" H 7915 5523 50  0000 C CNN
F 2 "" H 7900 5350 50  0001 C CNN
F 3 "" H 7900 5350 50  0001 C CNN
	1    7900 5350
	1    0    0    -1  
$EndComp
$Comp
L Device:R_Small R8
U 1 1
P 850 2900
F 0 "R8" H 875 2950 50  0000 L CNN
F 1 "10k" H 875 2850 50  0000 L CNN
F 2 "Resistor_SMD:R_0805_2012Metric" H 850 2900 50  0001 C CNN
F 3 "~" H 850 2900 50  0001 C CNN
F 4 "C17414" H 850 2900 50  0001 C CNN "LCSC"
	1    850  2900
	1    0    0    -1  
$EndComp
$Comp
L Device:R_Small R9
U 1 1
P 1050 2900
F 0 "R9" H 1075 2950 50  0000 L CNN
F 1 "10k" H 1075 2850 50  0000 L CNN
F 2 "Resistor_SMD:R_0805_2012Metric" H 1050 2900 50  0001 C CNN
F 3 "~" H 1050 2900 50  0001 C CNN
F 4 "C17414" H 1050 2900 50  0001 C CNN "LCSC"
	1    1050 2900
	1    0    0    -1  
$EndComp
$Comp
L Device:R_Small R10
U 1 1
P 1250 2900
F 0 "R10" H 1275 2950 50  0000 L CNN
F 1 "10k" H 1275 2850 50  0000 L CNN
F 2 "Resistor_SMD:R_0805_2012Metric" H 1250 2900 50  0001 C CNN
F 3 "~" H 1250 2900 50  0001 C CNN
F 4 "C17414" H 1250 2900 50  0001 C CNN "LCSC"
	1    1250 2900
	1    0    0    -1  
$EndComp
$Comp
L Device:R_Small R11
U 1 1
P 1450 2900
F 0 "R11" H 1475 2950 50  0000 L CNN
F 1 "10k" H 1475 2850 50  0000 L CNN
F 2 "Resistor_SMD:R_0805_2012Metric" H 1450 2900 50  0001 C CNN
F 3 "~" H 1450 2900 50  0001 C CNN
F 4 "C17414" H 1450 2900 50  0001 C CNN "LCSC"
	1    1450 2900
	1    0    0    -1  
$EndComp
$Comp
L power:+5V #PWR03
U 1 1
P 850 2800
F 0 "#PWR03" H 850 2650 50  0001 C CNN
F 1 "+5V" H 865 2973 50  0000 C CNN
F 2 "" H 850 2800 50  0001 C CNN
F 3 "" H 850 2800 50  0001 C CNN
	1    850  2800
	1    0    0    -1  
$EndComp
Wire Wire Line
	850  2800 1050 2800
Wire Wire Line
	1050 2800 1250 2800
Connection ~ 1050 2800
Connection ~ 850  2800
Wire Wire Line
	1250 2800 1450 2800
Connection ~ 1250 2800
Wire Wire Line
	1700 3150 1050 3150
Wire Wire Line
	1700 3350 1450 3350
Wire Wire Line
	850  3000 850  3050
Wire Wire Line
	850  3050 1700 3050
Wire Wire Line
	1050 3000 1050 3150
Connection ~ 1050 3150
Wire Wire Line
	1250 3000 1250 3250
Connection ~ 1250 3250
Wire Wire Line
	1250 3250 1700 3250
Wire Wire Line
	1450 3000 1450 3350
Connection ~ 1450 3350
Connection ~ 850  3050
Wire Wire Line
	1450 3350 800  3350
Wire Wire Line
	1050 3150 800  3150
Wire Wire Line
	800  3250 1250 3250
Wire Wire Line
	800  3050 850  3050
Text GLabel 800  3350 0    50   Input ~ 0
CS_3
Text GLabel 800  3250 0    50   Input ~ 0
CS_2
Text GLabel 800  3150 0    50   Input ~ 0
CS_1
Text GLabel 800  3050 0    50   Input ~ 0
CS_0
$Comp
L Mechanical:MountingHole_Pad H1
U 1 1
P 700 7500
F 0 "H1" H 800 7549 50  0000 L CNN
F 1 "MountingHole_Pad" H 800 7458 50  0000 L CNN
F 2 "MountingHole:MountingHole_2.2mm_M2_Pad_Via" H 700 7500 50  0001 C CNN
F 3 "~" H 700 7500 50  0001 C CNN
	1    700  7500
	1    0    0    -1  
$EndComp
$Comp
L Mechanical:MountingHole_Pad H2
U 1 1
P 1550 7500
F 0 "H2" H 1650 7549 50  0000 L CNN
F 1 "MountingHole_Pad" H 1650 7458 50  0000 L CNN
F 2 "MountingHole:MountingHole_2.2mm_M2_Pad_Via" H 1550 7500 50  0001 C CNN
F 3 "~" H 1550 7500 50  0001 C CNN
	1    1550 7500
	1    0    0    -1  
$EndComp
$Comp
L Mechanical:MountingHole_Pad H3
U 1 1
P 2400 7500
F 0 "H3" H 2500 7549 50  0000 L CNN
F 1 "MountingHole_Pad" H 2500 7458 50  0000 L CNN
F 2 "MountingHole:MountingHole_2.2mm_M2_Pad_Via" H 2400 7500 50  0001 C CNN
F 3 "~" H 2400 7500 50  0001 C CNN
	1    2400 7500
	1    0    0    -1  
$EndComp
$Comp
L Mechanical:MountingHole_Pad H4
U 1 1
P 3250 7500
F 0 "H4" H 3350 7549 50  0000 L CNN
F 1 "MountingHole_Pad" H 3350 7458 50  0000 L CNN
F 2 "MountingHole:MountingHole_2.2mm_M2_Pad_Via" H 3250 7500 50  0001 C CNN
F 3 "~" H 3250 7500 50  0001 C CNN
	1    3250 7500
	1    0    0    -1  
$EndComp
$Comp
L power:GND #PWR0146
U 1 1
P 700 7600
F 0 "#PWR0146" H 700 7350 50  0001 C CNN
F 1 "GND" H 705 7427 50  0000 C CNN
F 2 "" H 700 7600 50  0001 C CNN
F 3 "" H 700 7600 50  0001 C CNN
	1    700  7600
	1    0    0    -1  
$EndComp
Wire Wire Line
	700  7600 1550 7600
Connection ~ 700  7600
Wire Wire Line
	1550 7600 2400 7600
Connection ~ 1550 7600
Wire Wire Line
	2400 7600 3250 7600
Connection ~ 2400 7600
$Comp
L Connector_Generic:Conn_01x03 J12
U 1 1
P 2350 6700
F 0 "J12" H 2430 6742 50  0000 L CNN
F 1 "GPIO_2" H 2430 6651 50  0000 L CNN
F 2 "Connector_PinHeader_2.54mm:PinHeader_1x03_P2.54mm_Vertical" H 2350 6700 50  0001 C CNN
F 3 "~" H 2350 6700 50  0001 C CNN
	1    2350 6700
	1    0    0    -1  
$EndComp
$Comp
L Connector_Generic:Conn_01x03 J13
U 1 1
P 3350 6700
F 0 "J13" H 3430 6742 50  0000 L CNN
F 1 "GPIO_3" H 3430 6651 50  0000 L CNN
F 2 "Connector_PinHeader_2.54mm:PinHeader_1x03_P2.54mm_Vertical" H 3350 6700 50  0001 C CNN
F 3 "~" H 3350 6700 50  0001 C CNN
	1    3350 6700
	1    0    0    -1  
$EndComp
$Comp
L power:GND #PWR05
U 1 1
P 2150 6800
F 0 "#PWR05" H 2150 6550 50  0001 C CNN
F 1 "GND" V 2155 6672 50  0000 R CNN
F 2 "" H 2150 6800 50  0001 C CNN
F 3 "" H 2150 6800 50  0001 C CNN
	1    2150 6800
	0    1    1    0   
$EndComp
$Comp
L power:+5V #PWR04
U 1 1
P 2150 6700
F 0 "#PWR04" H 2150 6550 50  0001 C CNN
F 1 "+5V" V 2165 6828 50  0000 L CNN
F 2 "" H 2150 6700 50  0001 C CNN
F 3 "" H 2150 6700 50  0001 C CNN
	1    2150 6700
	0    -1   -1   0   
$EndComp
Text GLabel 2150 6600 0    50   Input ~ 0
GPIO_2
$Comp
L power:GND #PWR07
U 1 1
P 3150 6800
F 0 "#PWR07" H 3150 6550 50  0001 C CNN
F 1 "GND" V 3155 6672 50  0000 R CNN
F 2 "" H 3150 6800 50  0001 C CNN
F 3 "" H 3150 6800 50  0001 C CNN
	1    3150 6800
	0    1    1    0   
$EndComp
$Comp
L power:+5V #PWR06
U 1 1
P 3150 6700
F 0 "#PWR06" H 3150 6550 50  0001 C CNN
F 1 "+5V" V 3165 6828 50  0000 L CNN
F 2 "" H 3150 6700 50  0001 C CNN
F 3 "" H 3150 6700 50  0001 C CNN
	1    3150 6700
	0    -1   -1   0   
$EndComp
Text GLabel 3150 6600 0    50   Input ~ 0
GPIO_3
Text GLabel 3800 3050 2    50   Input ~ 0
GPIO_2
Text GLabel 3800 3150 2    50   Input ~ 0
GPIO_3
$EndSCHEMATC
